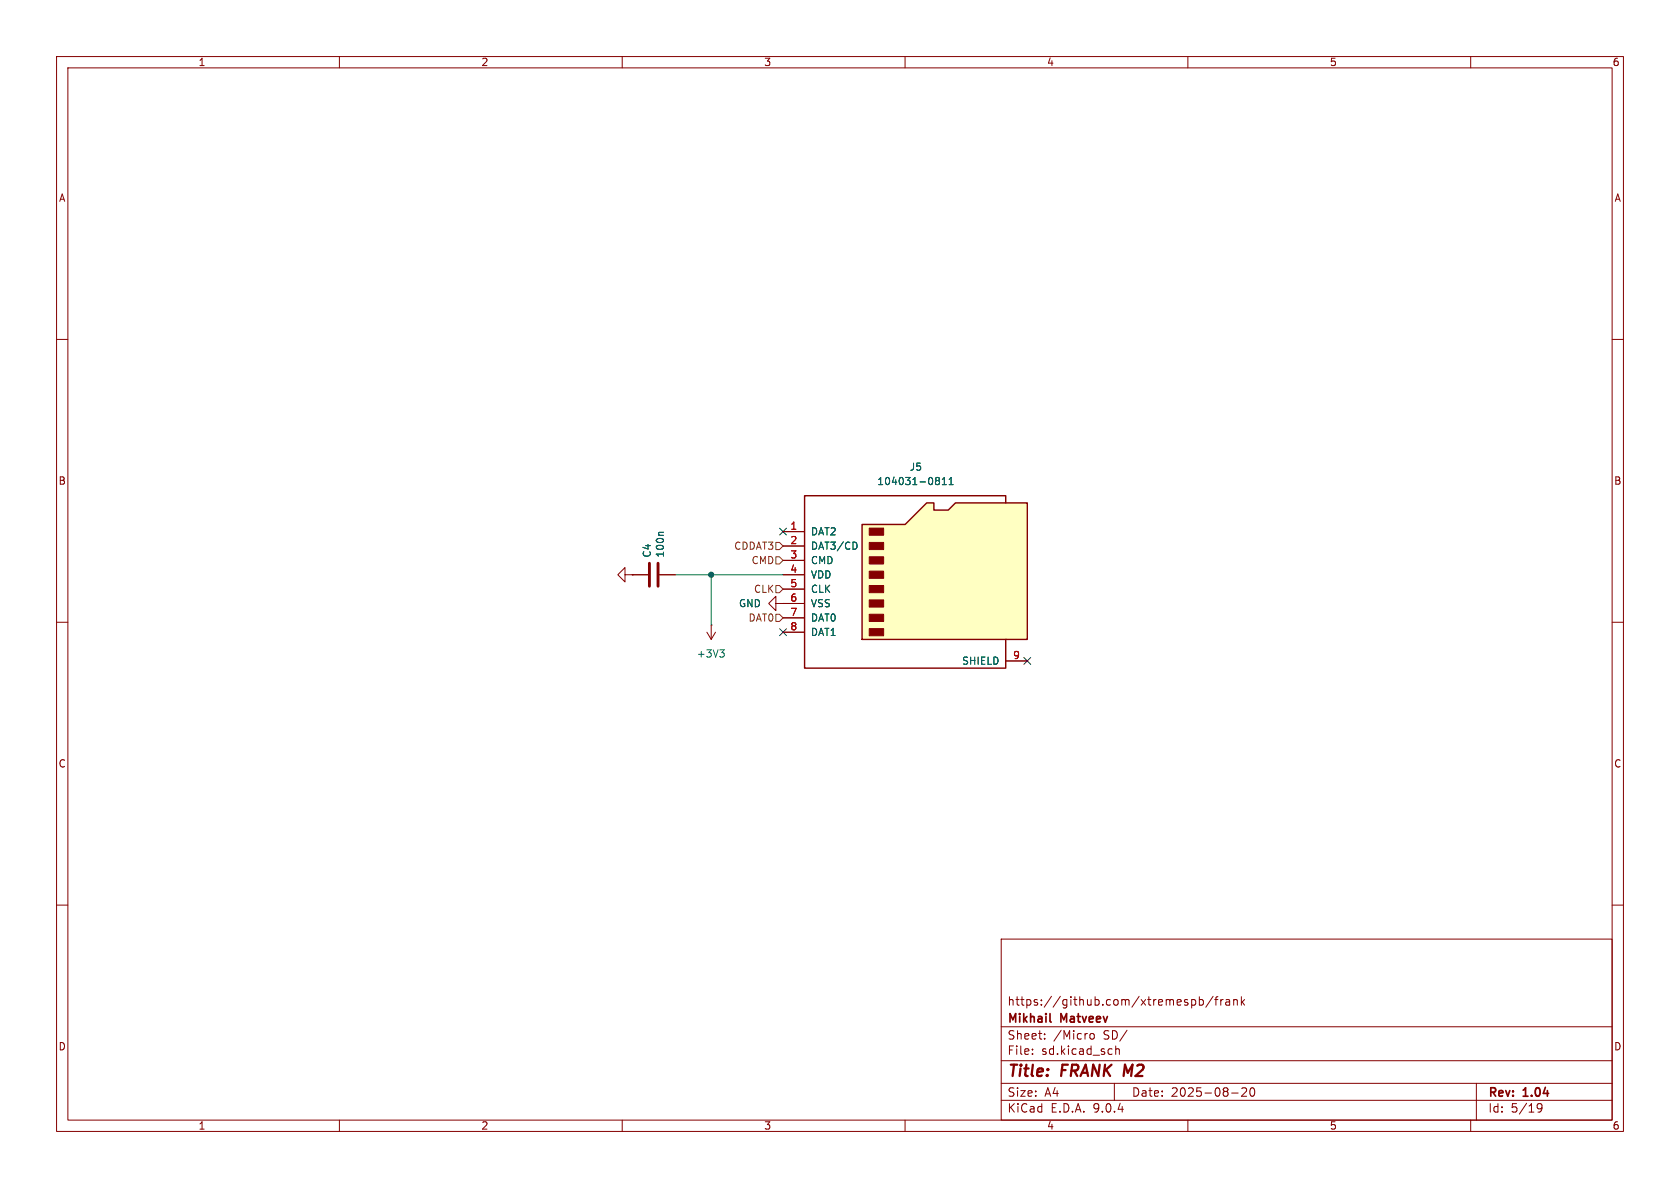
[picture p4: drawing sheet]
<svg xmlns="http://www.w3.org/2000/svg" width="297mm" height="210mm" viewBox="0 0 297 210" stroke-linecap="round" stroke-linejoin="round" font-family="sans-serif">
<g fill="none" stroke="#840000" stroke-width=".18">
<path d="M10 10h277v190h-277zM12 12h273v186h-273zM60 10v2M110 10v2M160 10v2M210 10v2M260 10v2M10 60h2M285 60h2M10 110h2M285 110h2M10 160h2"/>
<path d="M177 166h108v32h-108zM210.7 176.8l.4-.1 .3 .3v.4l-.2 .2h-.5M212 176.8l.5-.1 .2 .3v.4l-.1 .2h-.6M212 176.2v1.5M214.5 176.1l-1.3 2M214.7 176.7h.6M215.3 176.2l-.3 .2v1.3M215.8 176.7v1M216.2 176.7l-.2 .1-.2 .2M216.7 176.8h.6l.1 .9M217.4 177.1h-.5a.29 .29 0 0 0-.2 .3 .29 .29 0 0 0 .2 .3l.5-.1M218.1 176.8l.2-.1 .4 .1v.9"/>
<path d="M218.1 176.7v1M219.5 176.2v1.5M219.6 177.1l.4 .6M220 176.7l-.5 .6M285 160h2M60 198v2M110 198v2M160 198v2M177 194.5h108M177 191.5h108M177 187.5h108M177 181.5h108"/>
<path d="M182.5 186.3v.1M182.5 185.5v.1M184.7 183.6v.1M184.7 182.8v.1M192.8 182.8l.4-.1 .3 .3v.4l-.3 .3-.4-.1-.1-.2v-.4zM197 191.5v3M197.2 184.9v1.5M197.2 185.5l.3-.1 .3 .1 .1 .9M210 198v2M217.7 193.2h1.2M219.5 192.4l.6-.1 .2 .1 .1 .3-.9 1.1h.9M221.1 192.4l.2-.1a.81 .81 0 0 1 .6 .6 .81 .81 0 0 1-.3 .8l-.1 .1a.81 .81 0 0 1-.4-1.4z"/>
<path d="M260 198v2M261 191.5v6.5M271.7 195.4l.3-.3 .5 .1a.99 .99 0 0 1-.3 1.4h-.3M271.7 195.7l.3 .3h.3l.3-.3"/>
</g>
<path d="M185.6 180.5l.2 .2" fill="none" stroke="#840000" stroke-width=".3"/>
<path d="M152.4 92.7h7.6l3.8-3.8h1.3v1.3h2.5l1.3-1.3h12.7v24.1h-29.2z" fill="#ffffc2"/>
<path d="M152.4 92.7h7.6l3.8-3.8h1.3v1.3h2.5l1.3-1.3h12.7v24.1h-29.2zM177.8 88.9v-1.3h-35.6v30.5h35.6v-5.1" fill="none" stroke="#840000" stroke-width=".25"/>
<g fill="#840000" stroke="#840000" stroke-width=".18">
<path d="M153.7 93.3h2.5v1.3h-2.5z"/>
<path d="M153.7 95.9h2.5v1.3h-2.5z"/>
<path d="M153.7 98.4h2.5v1.3h-2.5z"/>
<path d="M153.7 101h2.5v1.2h-2.5z"/>
<path d="M153.7 103.5h2.5v1.3h-2.5z"/>
<path d="M153.7 106h2.5v1.3h-2.5z"/>
<path d="M153.7 108.6h2.5v1.3h-2.5z"/>
<path d="M153.7 111.1h2.5v1.3h-2.5z"/>
</g>
<g fill="none" stroke="#840000" stroke-width=".18">
<path d="M138.4 94h3.8M138.4 96.5h3.8M138.4 99.1h3.8M110.5 101.6v-1.3l-1.3 1.3 1.3 1.3v-1.3h1.3M111.8 101.6h.1M111.8 101.6h2.8M116.6 101.6h2.8M125 111.8l.7 1.2M125.7 110.5h.1M125.7 110.5v2.5M126.5 111.8l-.8 1.2M137.2 106.7v-1.3l-1.3 1.3 1.3 1.3v-1.3h1.2"/>
<path d="M138.4 106.7h.1M138.4 101.6h3.8M138.4 104.1h3.8M138.4 106.7h3.8M138.4 109.2h3.8M138.4 111.8h3.8M177.8 116.8h3.8"/>
</g>
<path d="M117.3 94.1h-.7l-.2 .2M151.3 95.9l.2 .5-.2 .6M165.6 84.4h.3l.2 .2-.2 .3M165.6 84.9h.3M165.9 84.9l.2 .3v.2l-.1 .2-.4 .1M166.6 85.7h.7M166.6 84.8l.3-.4v1.3M167.8 85.7h.7M167.8 84.8l.4-.4v1.3M127.2 114.9h.8l-.4 .5M127.8 115.4l.2 .2v.3l-.2 .2" fill="none" stroke="#006464" stroke-width=".18"/>
<path d="M114.8 99.6v4M116.3 99.6v4" fill="none" stroke="#840000" stroke-width=".51"/>
<path d="M137.2 98.4h.6l.6 .7-.6 .6h-.6zM137.2 95.9h.6l.6 .6-.6 .7h-.6zM137.2 108.6h.6l.6 .6-.6 .7h-.6zM137.2 103.5h.6l.6 .6-.6 .7h-.6z" fill="none" stroke="#725600" stroke-width=".18"/>
<path d="M119.4 101.6h19M125.7 101.6v8.9" fill="none" stroke="#009600" stroke-width=".18"/>
<path d="M137.8 93.4l1.2 1.2M139 93.4l-1.2 1.2M137.8 111.2l1.2 1.2M139 111.2l-1.2 1.2M181 116.2l1.2 1.2M182.2 116.2l-1.2 1.2" fill="none" stroke="#000084" stroke-width=".18"/>
<circle cx="125.7" cy="101.6" r=".46" fill="#009600" stroke="#009600" stroke-width=".18"/>
<g font-size="2.8" fill="#840000">
<text x="178" y="190.9">Title:</text>
<text x="187.7" y="190.9">FRANK M2</text>
</g>
<g font-size="2.1" fill="#840000">
<text x="178" y="178">https://github.com/xtremespb/frank</text>
<text x="178" y="184">Sheet:</text>
<text x="178" y="181.2">Mikhail</text>
<text x="186.2" y="184">/Micro</text>
<text x="187.6" y="181.2">Matveev</text>
<text x="195.1" y="184">SD/</text>
<text x="178" y="186.7">File:</text>
<text x="184.1" y="186.7">sd.kicad_sch</text>
<text x="178" y="196.9">KiCad</text>
<text x="178" y="194.1">Size:</text>
<text x="184.7" y="194.1">A4</text>
<text x="185.7" y="196.9">E.D.A.</text>
<text x="193.3" y="196.9">9.0.4</text>
<text x="200" y="194.1">Date:</text>
<text x="207" y="194.1">2025-08-20</text>
<text x="263" y="194.3">Rev:</text>
<text x="263" y="196.9">Id:</text>
<text x="267.1" y="196.9">5/19</text>
<text x="269.4" y="194.3">1.04</text>
</g>
<g font-size="1.8" fill="#840000">
<text x="35" y="11.9">1</text>
<text x="85" y="11.9">2</text>
<text x="135" y="11.9">3</text>
<text x="185" y="11.9">4</text>
<text x="235" y="11.9">5</text>
<text x="285" y="11.9">6</text>
<text x="10.3" y="35.9">A</text>
<text x="285.3" y="35.9">A</text>
<text x="10.3" y="85.9">B</text>
<text x="285.3" y="85.9">B</text>
<text x="10.3" y="135.9">C</text>
<text x="285.3" y="135.9">C</text>
<text x="10.3" y="185.9">D</text>
<text x="285.3" y="185.9">D</text>
<text x="35" y="199.9">1</text>
<text x="85" y="199.9">2</text>
<text x="135" y="199.9">3</text>
<text x="185" y="199.9">4</text>
<text x="235" y="199.9">5</text>
<text x="285" y="199.9">6</text>
</g>
<g font-size="1.8" fill="#006464">
<text x="160.7" y="83.4">J5</text>
<text x="155" y="86">104031-0811</text>
<text x="143.3" y="94.8">DAT2</text>
<text x="115.3" y="98.7" transform="rotate(-90 115.3 98.7)">C4</text>
<text x="117.6" y="98.7" transform="rotate(-90 117.6 98.7)">100n</text>
<text x="143.3" y="97.4">DAT3/CD</text>
<text x="143.3" y="99.9">CMD</text>
<text x="130.5" y="107.5">GND</text>
<text x="143.3" y="102.5">VDD</text>
<text x="143.3" y="105">CLK</text>
<text x="143.3" y="107.5">VSS</text>
<text x="143.3" y="110.1">DAT0</text>
<text x="143.3" y="112.6">DAT1</text>
<text x="123.1" y="116.4">+3V3</text>
<text x="170" y="117.7">SHIELD</text>
</g>
<g font-size="1.8" fill="#a90000">
<text x="139.6" y="93.7">1</text>
<text x="139.6" y="96.3">2</text>
<text x="139.6" y="98.8">3</text>
<text x="139.6" y="101.3">4</text>
<text x="139.6" y="103.9">5</text>
<text x="139.6" y="106.4">6</text>
<text x="139.6" y="109">7</text>
<text x="139.6" y="111.5">8</text>
<text x="179" y="116.6">9</text>
</g>
<g font-size="1.8" fill="#725600">
<text x="129.7" y="97.4">CDDAT3</text>
<text x="132.8" y="99.9">CMD</text>
<text x="133.2" y="105">CLK</text>
<text x="132.2" y="110.1">DAT0</text>
</g>
</svg>
